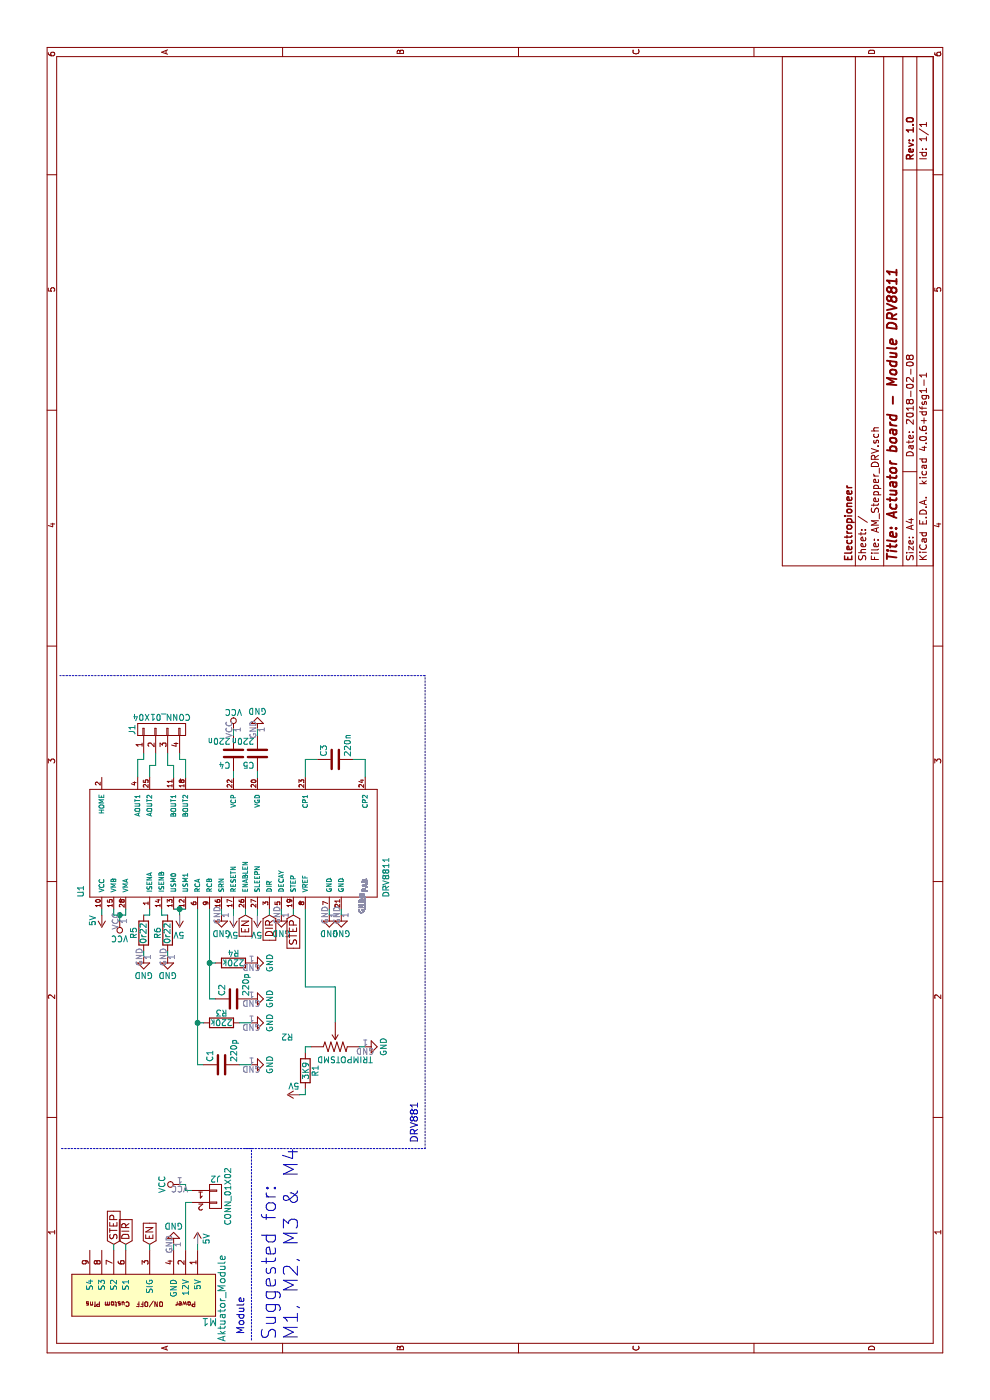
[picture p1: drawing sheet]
EESchema Schematic File Version 2
LIBS:power
LIBS:device
LIBS:transistors
LIBS:conn
LIBS:linear
LIBS:regul
LIBS:74xx
LIBS:cmos4000
LIBS:adc-dac
LIBS:memory
LIBS:xilinx
LIBS:microcontrollers
LIBS:dsp
LIBS:microchip
LIBS:analog_switches
LIBS:motorola
LIBS:texas
LIBS:intel
LIBS:audio
LIBS:interface
LIBS:digital-audio
LIBS:philips
LIBS:display
LIBS:cypress
LIBS:siliconi
LIBS:opto
LIBS:atmel
LIBS:contrib
LIBS:valves
LIBS:74xgxx
LIBS:ac-dc
LIBS:actel
LIBS:allegro
LIBS:Altera
LIBS:analog_devices
LIBS:battery_management
LIBS:bbd
LIBS:bosch
LIBS:brooktre
LIBS:cmos_ieee
LIBS:dc-dc
LIBS:diode
LIBS:elec-unifil
LIBS:ESD_Protection
LIBS:ftdi
LIBS:gennum
LIBS:graphic
LIBS:hc11
LIBS:ir
LIBS:Lattice
LIBS:leds
LIBS:logo
LIBS:maxim
LIBS:mechanical
LIBS:microchip_dspic33dsc
LIBS:microchip_pic10mcu
LIBS:microchip_pic12mcu
LIBS:microchip_pic16mcu
LIBS:microchip_pic18mcu
LIBS:microchip_pic24mcu
LIBS:microchip_pic32mcu
LIBS:modules
LIBS:motor_drivers
LIBS:motors
LIBS:msp430
LIBS:nordicsemi
LIBS:nxp
LIBS:nxp_armmcu
LIBS:onsemi
LIBS:Oscillators
LIBS:powerint
LIBS:Power_Management
LIBS:pspice
LIBS:references
LIBS:relays
LIBS:rfcom
LIBS:sensors
LIBS:silabs
LIBS:stm8
LIBS:stm32
LIBS:supertex
LIBS:switches
LIBS:transf
LIBS:triac_thyristor
LIBS:ttl_ieee
LIBS:video
LIBS:wiznet
LIBS:Worldsemi
LIBS:Xicor
LIBS:zetex
LIBS:Zilog
LIBS:adafruit
LIBS:GeekAmmo
LIBS:LilyPad-Wearables
LIBS:SparkFun-Aesthetics
LIBS:SparkFun-AnalogIC
LIBS:SparkFun-Boards
LIBS:SparkFun-Capacitors
LIBS:SparkFun-Connectors
LIBS:SparkFun-DigitalIC
LIBS:SparkFun-DiscreteSemi
LIBS:SparkFun-Displays
LIBS:SparkFun-Electromechanical
LIBS:SparkFun-FreqCtrl
LIBS:SparkFun-LED
LIBS:SparkFun-Passives
LIBS:SparkFun-PowerIC
LIBS:SparkFun-Resistors
LIBS:SparkFun-Retired
LIBS:SparkFun-RF
LIBS:SparkFun-Sensors
LIBS:Teensy_3_and_LC_Series_Boards_v1.1
LIBS:User-Submitted
LIBS:AM_Stepper_DRV-cache
EELAYER 25 0
EELAYER END
$Descr A4 11693 8268
encoding utf-8
Sheet 1 1
Title "Actuator board - Module DRV8811"
Date "2018-02-08"
Rev "1.0"
Comp "Electropioneer"
Comment1 ""
Comment2 ""
Comment3 ""
Comment4 ""
$EndDescr
$Comp
L DRV8811 U1
U 1 1
P 4700 1850
F 0 "U1" H 4200 3000 50  0000 L BNN
F 1 "DRV8811" H 4200 450 50  0000 L BNN
F 2 "Housings_SSOP:HTSSOP-28_4.4x9.7mm_Pitch0.65mm_ThermalPad" H 4730 2000 20  0001 C CNN
F 3 "" H 4700 1850 60  0001 C CNN
	1    4700 1850
	1    0    0    -1  
$EndComp
$Comp
L 5V #SUPPLY2
U 1 1
P 4050 850
F 0 "#SUPPLY2" H 4050 850 50  0001 L BNN
F 1 "5V" V 4150 850 50  0000 L BNN
F 2 "" H 4050 850 60  0001 C CNN
F 3 "" H 4050 850 60  0001 C CNN
	1    4050 850 
	0    -1   -1   0   
$EndComp
$Comp
L 5V #SUPPLY5
U 1 1
P 4050 2150
F 0 "#SUPPLY5" H 4050 2150 50  0001 L BNN
F 1 "5V" H 4010 2290 50  0000 L BNN
F 2 "" H 4050 2150 60  0001 C CNN
F 3 "" H 4050 2150 60  0001 C CNN
	1    4050 2150
	0    -1   -1   0   
$EndComp
$Comp
L 5V #SUPPLY4
U 1 1
P 4050 1950
F 0 "#SUPPLY4" H 4050 1950 50  0001 L BNN
F 1 "5V" H 4010 2090 50  0000 L BNN
F 2 "" H 4050 1950 60  0001 C CNN
F 3 "" H 4050 1950 60  0001 C CNN
	1    4050 1950
	0    -1   -1   0   
$EndComp
Wire Wire Line
	4100 2150 4050 2150
Wire Wire Line
	4050 850  4100 850 
Wire Wire Line
	4050 1950 4100 1950
Wire Wire Line
	4100 1450 4100 1550
Wire Wire Line
	4100 1500 4050 1500
Connection ~ 4100 1500
$Comp
L 5V #SUPPLY3
U 1 1
P 4050 1500
F 0 "#SUPPLY3" H 4050 1500 50  0001 L BNN
F 1 "5V" H 4010 1640 50  0000 L BNN
F 2 "" H 4050 1500 60  0001 C CNN
F 3 "" H 4050 1500 60  0001 C CNN
	1    4050 1500
	0    -1   -1   0   
$EndComp
Wire Wire Line
	4100 950  4050 950 
Wire Wire Line
	4050 950  4050 1050
Wire Wire Line
	4050 1050 4100 1050
Connection ~ 4050 1000
$Comp
L VCC #PWR8
U 1 1
P 4000 1000
F 0 "#PWR8" H 4000 850 50  0001 C CNN
F 1 "VCC" H 4000 1150 50  0000 C CNN
F 2 "" H 4000 1000 50  0001 C CNN
F 3 "" H 4000 1000 50  0001 C CNN
	1    4000 1000
	0    -1   -1   0   
$EndComp
$Comp
L R R5
U 1 1
P 3900 1200
F 0 "R5" V 3980 1200 50  0000 C CNN
F 1 "0r22" V 3900 1200 50  0000 C CNN
F 2 "Resistors_SMD:R_1210" V 3830 1200 50  0001 C CNN
F 3 "" H 3900 1200 50  0001 C CNN
	1    3900 1200
	0    -1   -1   0   
$EndComp
Wire Wire Line
	4100 1250 4050 1250
Wire Wire Line
	4050 1250 4050 1200
Wire Wire Line
	4100 1350 4050 1350
Wire Wire Line
	4050 1350 4050 1400
$Comp
L R R6
U 1 1
P 3900 1400
F 0 "R6" V 3980 1400 50  0000 C CNN
F 1 "0r22" V 3900 1400 50  0000 C CNN
F 2 "Resistors_SMD:R_1210" V 3830 1400 50  0001 C CNN
F 3 "" H 3900 1400 50  0001 C CNN
	1    3900 1400
	0    -1   -1   0   
$EndComp
Wire Wire Line
	3750 1200 3700 1200
Wire Wire Line
	3750 1400 3700 1400
$Comp
L GND #PWR6
U 1 1
P 3700 1200
F 0 "#PWR6" H 3700 950 50  0001 C CNN
F 1 "GND" H 3700 1050 50  0000 C CNN
F 2 "" H 3700 1200 50  0001 C CNN
F 3 "" H 3700 1200 50  0001 C CNN
	1    3700 1200
	0    1    1    0   
$EndComp
$Comp
L GND #PWR7
U 1 1
P 3700 1400
F 0 "#PWR7" H 3700 1150 50  0001 C CNN
F 1 "GND" H 3700 1250 50  0000 C CNN
F 2 "" H 3700 1400 50  0001 C CNN
F 3 "" H 3700 1400 50  0001 C CNN
	1    3700 1400
	0    1    1    0   
$EndComp
Wire Wire Line
	4100 1650 2800 1650
Wire Wire Line
	2800 1650 2800 1700
$Comp
L C C1
U 1 1
P 2800 1850
F 0 "C1" H 2825 1950 50  0000 L CNN
F 1 "220p" H 2825 1750 50  0000 L CNN
F 2 "Capacitors_SMD:C_0603" H 2838 1700 50  0001 C CNN
F 3 "" H 2800 1850 50  0001 C CNN
	1    2800 1850
	1    0    0    -1  
$EndComp
$Comp
L R R3
U 1 1
P 3150 1850
F 0 "R3" V 3230 1850 50  0000 C CNN
F 1 "220k" V 3150 1850 50  0000 C CNN
F 2 "Resistors_SMD:R_0603" V 3080 1850 50  0001 C CNN
F 3 "" H 3150 1850 50  0001 C CNN
	1    3150 1850
	1    0    0    -1  
$EndComp
Wire Wire Line
	3150 1700 3150 1650
Connection ~ 3150 1650
Wire Wire Line
	2800 2000 2800 2100
Wire Wire Line
	3150 2000 3150 2100
$Comp
L GND #PWR3
U 1 1
P 3150 2100
F 0 "#PWR3" H 3150 1850 50  0001 C CNN
F 1 "GND" H 3150 1950 50  0000 C CNN
F 2 "" H 3150 2100 50  0001 C CNN
F 3 "" H 3150 2100 50  0001 C CNN
	1    3150 2100
	1    0    0    -1  
$EndComp
$Comp
L GND #PWR1
U 1 1
P 2800 2100
F 0 "#PWR1" H 2800 1850 50  0001 C CNN
F 1 "GND" H 2800 1950 50  0000 C CNN
F 2 "" H 2800 2100 50  0001 C CNN
F 3 "" H 2800 2100 50  0001 C CNN
	1    2800 2100
	1    0    0    -1  
$EndComp
Wire Wire Line
	4100 1750 3350 1750
$Comp
L C C2
U 1 1
P 3350 1950
F 0 "C2" H 3375 2050 50  0000 L CNN
F 1 "220p" H 3375 1850 50  0000 L CNN
F 2 "Capacitors_SMD:C_0603" H 3388 1800 50  0001 C CNN
F 3 "" H 3350 1950 50  0001 C CNN
	1    3350 1950
	1    0    0    -1  
$EndComp
$Comp
L R R4
U 1 1
P 3650 1950
F 0 "R4" V 3730 1950 50  0000 C CNN
F 1 "220k" V 3650 1950 50  0000 C CNN
F 2 "Resistors_SMD:R_0603" V 3580 1950 50  0001 C CNN
F 3 "" H 3650 1950 50  0001 C CNN
	1    3650 1950
	1    0    0    -1  
$EndComp
Wire Wire Line
	3350 1750 3350 1800
Wire Wire Line
	3650 1750 3650 1800
Connection ~ 3650 1750
$Comp
L GND #PWR4
U 1 1
P 3350 2100
F 0 "#PWR4" H 3350 1850 50  0001 C CNN
F 1 "GND" H 3350 1950 50  0000 C CNN
F 2 "" H 3350 2100 50  0001 C CNN
F 3 "" H 3350 2100 50  0001 C CNN
	1    3350 2100
	1    0    0    -1  
$EndComp
$Comp
L GND #PWR5
U 1 1
P 3650 2100
F 0 "#PWR5" H 3650 1850 50  0001 C CNN
F 1 "GND" H 3650 1950 50  0000 C CNN
F 2 "" H 3650 2100 50  0001 C CNN
F 3 "" H 3650 2100 50  0001 C CNN
	1    3650 2100
	1    0    0    -1  
$EndComp
$Comp
L GND #PWR9
U 1 1
P 4050 1850
F 0 "#PWR9" H 4050 1600 50  0001 C CNN
F 1 "GND" H 4050 1700 50  0000 C CNN
F 2 "" H 4050 1850 50  0001 C CNN
F 3 "" H 4050 1850 50  0001 C CNN
	1    4050 1850
	0    1    1    0   
$EndComp
Wire Wire Line
	4050 1850 4100 1850
Text GLabel 4050 2050 0    60   Input ~ 0
EN
Wire Wire Line
	4050 2050 4100 2050
Text GLabel 4050 2250 0    60   Input ~ 0
DIR
Wire Wire Line
	4050 2250 4100 2250
$Comp
L GND #PWR10
U 1 1
P 4050 2350
F 0 "#PWR10" H 4050 2100 50  0001 C CNN
F 1 "GND" H 4050 2200 50  0000 C CNN
F 2 "" H 4050 2350 50  0001 C CNN
F 3 "" H 4050 2350 50  0001 C CNN
	1    4050 2350
	0    1    1    0   
$EndComp
Wire Wire Line
	4050 2350 4100 2350
Text GLabel 4050 2450 0    60   Input ~ 0
STEP
Wire Wire Line
	4050 2450 4100 2450
Wire Wire Line
	4100 2550 3450 2550
Wire Wire Line
	3450 2550 3450 2800
Wire Wire Line
	3450 2800 3150 2800
$Comp
L TRIMPOTSMD R2
U 1 1
P 2950 2800
F 0 "R2" H 2500 2859 50  0000 L BNN
F 1 "TRIMPOTSMD" H 2800 2670 50  0000 L BNN
F 2 "Potentiometers:Potentiometer_Trimmer_Bourns_3214G" H 2980 2950 20  0001 C CNN
F 3 "" H 2950 2800 60  0001 C CNN
	1    2950 2800
	0    1    1    0   
$EndComp
$Comp
L R R1
U 1 1
P 2750 2550
F 0 "R1" V 2830 2550 50  0000 C CNN
F 1 "3K9" V 2750 2550 50  0000 C CNN
F 2 "Resistors_SMD:R_0603" V 2680 2550 50  0001 C CNN
F 3 "" H 2750 2550 50  0001 C CNN
	1    2750 2550
	0    1    1    0   
$EndComp
$Comp
L 5V #SUPPLY1
U 1 1
P 2550 2500
F 0 "#SUPPLY1" H 2550 2500 50  0001 L BNN
F 1 "5V" V 2650 2500 50  0000 L BNN
F 2 "" H 2550 2500 60  0001 C CNN
F 3 "" H 2550 2500 60  0001 C CNN
	1    2550 2500
	1    0    0    -1  
$EndComp
Wire Wire Line
	2550 2500 2550 2550
Wire Wire Line
	2550 2550 2600 2550
Wire Wire Line
	2900 2550 2950 2550
Wire Wire Line
	2950 2550 2950 2600
Wire Wire Line
	2950 3000 2950 3050
$Comp
L GND #PWR2
U 1 1
P 2950 3050
F 0 "#PWR2" H 2950 2800 50  0001 C CNN
F 1 "GND" H 2950 2900 50  0000 C CNN
F 2 "" H 2950 3050 50  0001 C CNN
F 3 "" H 2950 3050 50  0001 C CNN
	1    2950 3050
	1    0    0    -1  
$EndComp
$Comp
L GND #PWR11
U 1 1
P 4050 2750
F 0 "#PWR11" H 4050 2500 50  0001 C CNN
F 1 "GND" H 4050 2600 50  0000 C CNN
F 2 "" H 4050 2750 50  0001 C CNN
F 3 "" H 4050 2750 50  0001 C CNN
	1    4050 2750
	0    1    1    0   
$EndComp
$Comp
L GND #PWR12
U 1 1
P 4050 2850
F 0 "#PWR12" H 4050 2600 50  0001 C CNN
F 1 "GND" H 4050 2700 50  0000 C CNN
F 2 "" H 4050 2850 50  0001 C CNN
F 3 "" H 4050 2850 50  0001 C CNN
	1    4050 2850
	0    1    1    0   
$EndComp
Wire Wire Line
	4050 2750 4100 2750
Wire Wire Line
	4050 2850 4100 2850
$Comp
L CONN_01X04 J1
U 1 1
P 5600 1350
F 0 "J1" H 5600 1600 50  0000 C CNN
F 1 "CONN_01X04" V 5700 1350 50  0000 C CNN
F 2 "Connectors_JST:JST_EH_B04B-EH-A_04x2.50mm_Straight" H 5600 1350 50  0001 C CNN
F 3 "" H 5600 1350 50  0001 C CNN
	1    5600 1350
	1    0    0    -1  
$EndComp
Wire Wire Line
	5200 1150 5350 1150
Wire Wire Line
	5350 1150 5350 1200
Wire Wire Line
	5350 1200 5400 1200
Wire Wire Line
	5200 1250 5300 1250
Wire Wire Line
	5300 1250 5300 1300
Wire Wire Line
	5300 1300 5400 1300
Wire Wire Line
	5200 1450 5300 1450
Wire Wire Line
	5300 1450 5300 1400
Wire Wire Line
	5300 1400 5400 1400
Wire Wire Line
	5200 1550 5350 1550
Wire Wire Line
	5350 1550 5350 1500
Wire Wire Line
	5350 1500 5400 1500
$Comp
L C C4
U 1 1
P 5400 1950
F 0 "C4" H 5425 2050 50  0000 L CNN
F 1 "220n" H 5425 1850 50  0000 L CNN
F 2 "Capacitors_SMD:C_1210" H 5438 1800 50  0001 C CNN
F 3 "" H 5400 1950 50  0001 C CNN
	1    5400 1950
	0    -1   -1   0   
$EndComp
$Comp
L VCC #PWR13
U 1 1
P 5600 1950
F 0 "#PWR13" H 5600 1800 50  0001 C CNN
F 1 "VCC" H 5600 2100 50  0000 C CNN
F 2 "" H 5600 1950 50  0001 C CNN
F 3 "" H 5600 1950 50  0001 C CNN
	1    5600 1950
	0    1    1    0   
$EndComp
Wire Wire Line
	5550 1950 5600 1950
Wire Wire Line
	5200 1950 5250 1950
$Comp
L C C5
U 1 1
P 5400 2150
F 0 "C5" H 5425 2250 50  0000 L CNN
F 1 "220n" H 5425 2050 50  0000 L CNN
F 2 "Capacitors_SMD:C_1210" H 5438 2000 50  0001 C CNN
F 3 "" H 5400 2150 50  0001 C CNN
	1    5400 2150
	0    -1   -1   0   
$EndComp
$Comp
L GND #PWR14
U 1 1
P 5600 2150
F 0 "#PWR14" H 5600 1900 50  0001 C CNN
F 1 "GND" H 5600 2000 50  0000 C CNN
F 2 "" H 5600 2150 50  0001 C CNN
F 3 "" H 5600 2150 50  0001 C CNN
	1    5600 2150
	0    -1   -1   0   
$EndComp
Wire Wire Line
	5200 2150 5250 2150
Wire Wire Line
	5550 2150 5600 2150
$Comp
L C C3
U 1 1
P 5350 2800
F 0 "C3" H 5375 2900 50  0000 L CNN
F 1 "220n" H 5375 2700 50  0000 L CNN
F 2 "Capacitors_SMD:C_1210" H 5388 2650 50  0001 C CNN
F 3 "" H 5350 2800 50  0001 C CNN
	1    5350 2800
	1    0    0    -1  
$EndComp
Wire Wire Line
	5200 2550 5350 2550
Wire Wire Line
	5350 2550 5350 2650
Wire Wire Line
	5200 3050 5350 3050
Wire Wire Line
	5350 3050 5350 2950
Wire Wire Line
	4000 1000 4050 1000
$Comp
L Aktuator_Module M1
U 1 1
P 700 1800
F 0 "M1" V 650 1850 60  0000 C CNN
F 1 "Aktuator_Module" H 850 1750 60  0000 C CNN
F 2 "Aktuator_Module:Aktuator_Module" H 700 1800 60  0001 C CNN
F 3 "" H 700 1800 60  0001 C CNN
	1    700  1800
	1    0    0    -1  
$EndComp
$Comp
L 5V #SUPPLY6
U 1 1
P 1300 1650
F 0 "#SUPPLY6" H 1300 1650 50  0001 L BNN
F 1 "5V" V 1400 1650 50  0000 L BNN
F 2 "" H 1300 1650 60  0001 C CNN
F 3 "" H 1300 1650 60  0001 C CNN
	1    1300 1650
	0    1    1    0   
$EndComp
$Comp
L CONN_01X02 J2
U 1 1
P 1700 1800
F 0 "J2" H 1700 1950 50  0000 C CNN
F 1 "CONN_01X02" V 1800 1800 50  0000 C CNN
F 2 "Pin_Headers:Pin_Header_Straight_1x02_Pitch2.54mm" H 1700 1800 50  0001 C CNN
F 3 "" H 1700 1800 50  0001 C CNN
	1    1700 1800
	0    1    1    0   
$EndComp
Wire Wire Line
	1250 1550 1650 1550
Wire Wire Line
	1650 1550 1650 1600
Wire Wire Line
	1750 1600 1750 1550
Wire Wire Line
	1750 1550 1800 1550
Wire Wire Line
	1800 1550 1800 1500
$Comp
L VCC #PWR16
U 1 1
P 1800 1500
F 0 "#PWR16" H 1800 1350 50  0001 C CNN
F 1 "VCC" H 1800 1650 50  0000 C CNN
F 2 "" H 1800 1500 50  0001 C CNN
F 3 "" H 1800 1500 50  0001 C CNN
	1    1800 1500
	1    0    0    -1  
$EndComp
Wire Wire Line
	1250 1650 1300 1650
$Comp
L GND #PWR15
U 1 1
P 1300 1450
F 0 "#PWR15" H 1300 1200 50  0001 C CNN
F 1 "GND" H 1300 1300 50  0000 C CNN
F 2 "" H 1300 1450 50  0001 C CNN
F 3 "" H 1300 1450 50  0001 C CNN
	1    1300 1450
	0    -1   -1   0   
$EndComp
Wire Wire Line
	1250 1450 1300 1450
Text GLabel 1300 1250 2    60   Input ~ 0
EN
Text GLabel 1300 1050 2    60   Input ~ 0
DIR
Text GLabel 1300 950  2    60   Input ~ 0
STEP
Wire Wire Line
	1250 950  1300 950 
Wire Wire Line
	1250 1050 1300 1050
Wire Wire Line
	1250 1250 1300 1250
Wire Notes Line
	500  2100 2100 2100
Wire Notes Line
	2100 2100 2100 500 
Wire Notes Line
	2100 2050 2100 3550
Wire Notes Line
	2100 3550 6050 3550
Wire Notes Line
	6050 3550 6050 500 
Text Notes 550  2050 0    60   ~ 0
Module
Text Notes 2150 3500 0    60   ~ 0
DRV881 
Text Notes 500  2500 0    118  ~ 0
Suggested for:\nM1, M2, M3 & M4
$EndSCHEMATC
